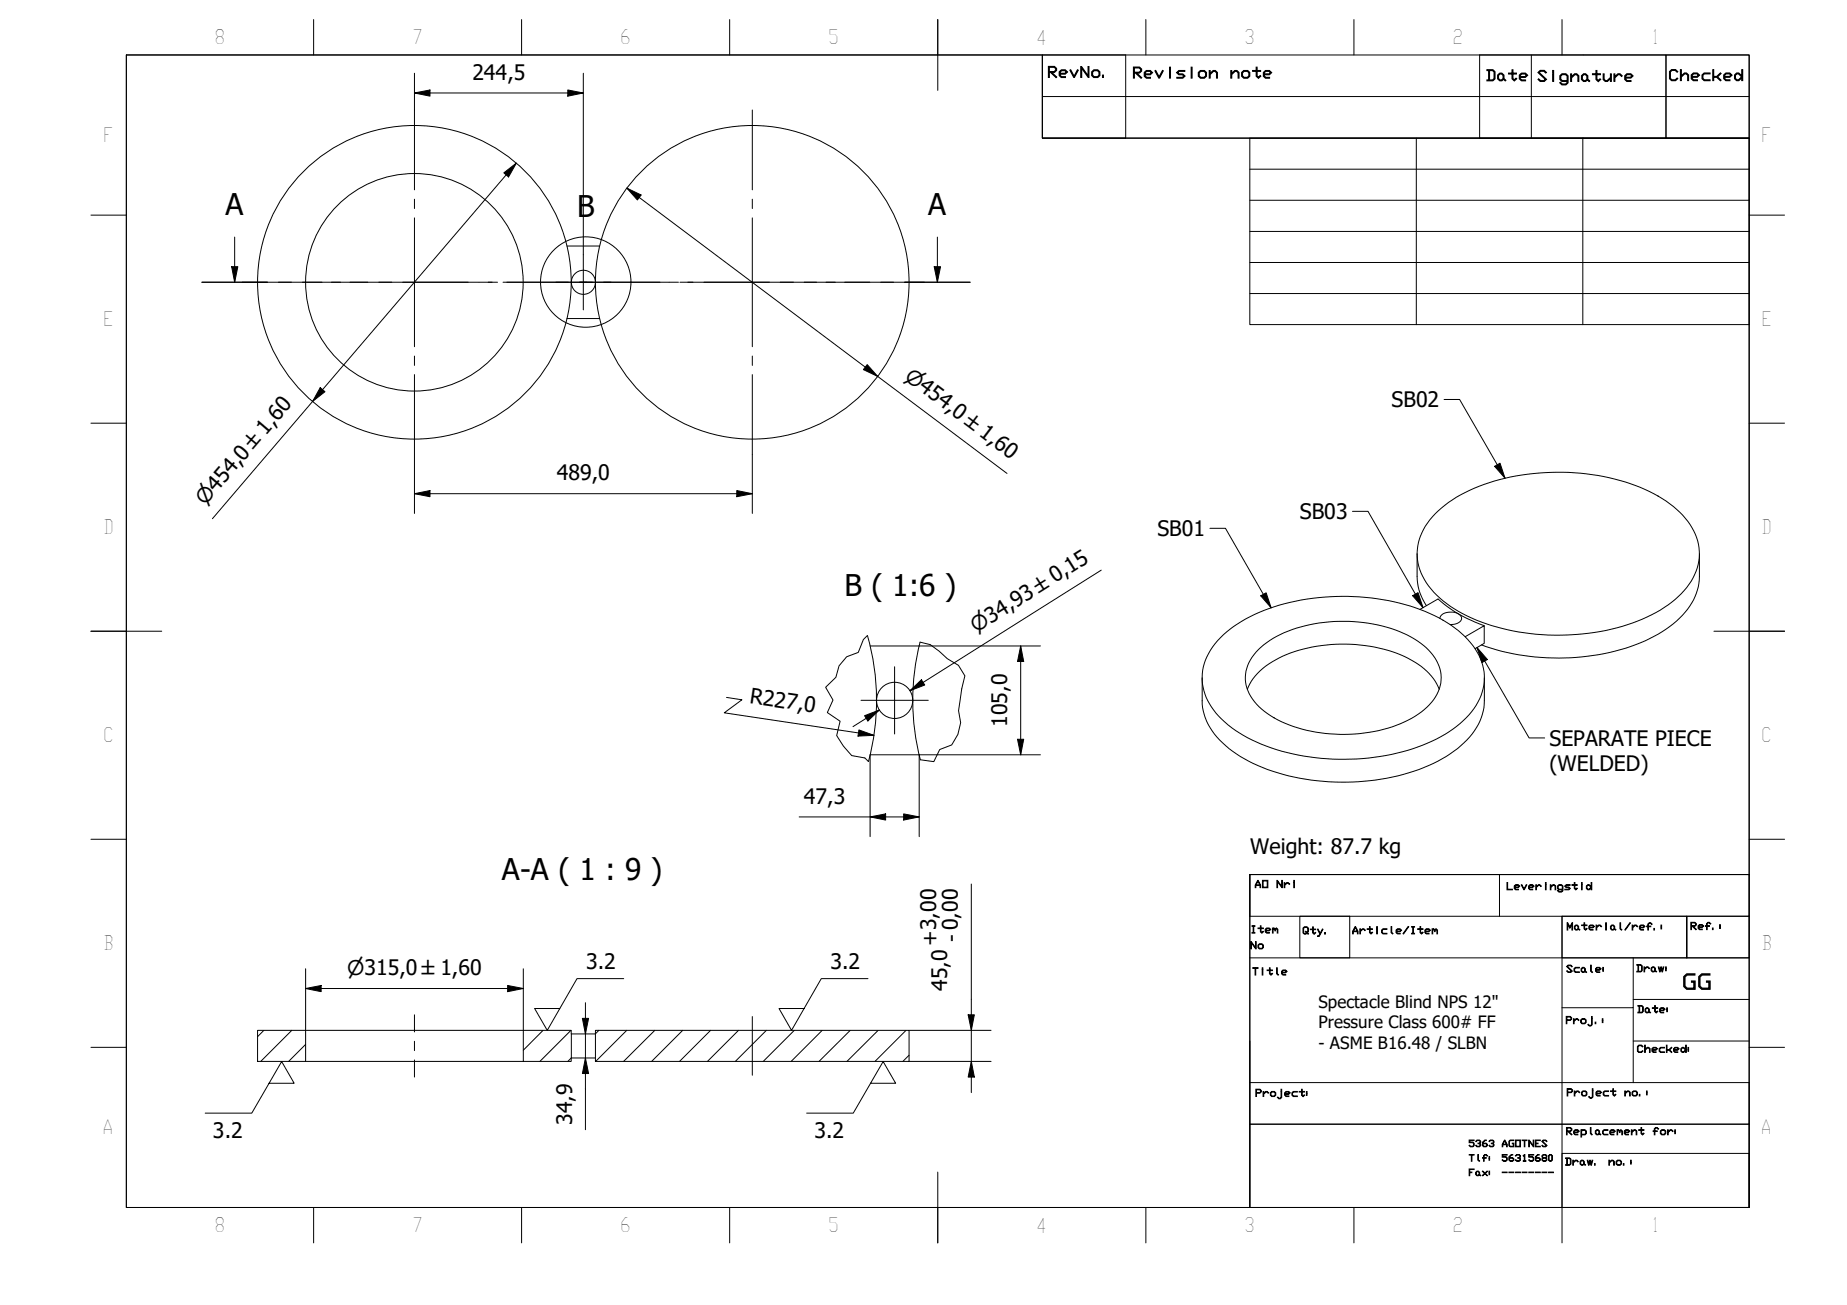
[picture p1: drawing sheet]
<svg xmlns="http://www.w3.org/2000/svg" width="297mm" height="210mm" viewBox="0 0 297 210" stroke-linecap="round" stroke-linejoin="round" font-family="sans-serif">
<!-- layer: Hatch (ISO) -->
<g fill="none" stroke="#000" stroke-width=".16">
<path d="M42.4 165.7l-1 1M46.9 165.7l-5 5M49.1 168l-2.7 2.7M87.3 165.7l-3.1 3.2M91.8 165.7l-5 5M91.9 170.2l-.6 .5M96.3 165.7l-.5 .6M100.8 165.7l-5 5M105.3 165.7l-5 5M109.8 165.7l-5 5M114.3 165.7l-5 5M118.8 165.7l-5 5"/>
<path d="M123.3 165.7l-5 5M127.7 165.7l-5 5M132.2 165.7l-5 5M136.7 165.7l-5 5M141.2 165.7l-5 5M145.7 165.7l-5 5M146.2 169.7l-1 1"/>
</g>
<!-- layer: Visible (ISO) -->
<g fill="none" stroke="#000" stroke-width=".16">
<path d="M91.2 39.6h5.2M91.2 51.2h5.2M227.9 89.1v3.6a8.3 8.3 0 0 0 1.5 4.7M228.4 98l2.9-1.7a21.7 21.7 0 0 0 7.4 4.3M230.8 82.6a23.8 23.8 0 0 1 12.1-5.9 36 36 0 0 1 23.1 2.7 13.8 13.8 0 0 1 6.9 7.1 8.4 8.4 0 0 1-2.1 8.5 22 22 0 0 1-11.6 6.2 36 36 0 0 1-24-2.5 13.8 13.8 0 0 1-6.9-7.1 8.4 8.4 0 0 1 2.1-8.5zM231.6 99.5a1.5 1.5 0 0 1 1.8-1 1.4 1.4 0 0 1 1.7 1.1 1.78 1.78 0 0 1-1.9 .9M273.3 89.1v3.6a9.6 9.6 0 0 1-3.7 7.2 26.6 26.6 0 0 1-14.3 5.7 36.7 36.7 0 0 1-17-1.9M139.5 102.2a37.8 37.8 0 0 1 .2 20.3M139.9 103.9h7.9M148 103.3a37.8 37.8 0 0 0 0 18.9M193.3 109v3.7a9.6 9.6 0 0 0 3.8 7.2 25.7 25.7 0 0 0 12.8 5.4 35.6 35.6 0 0 0 21.3-2.9 14.3 14.3 0 0 0 7-7l.3-1.1 .2-1v-4.3M196.3 102.6a24.4 24.4 0 0 1 12.9-6.1 36 36 0 0 1 22.2 2.9 13.9 13.9 0 0 1 6.9 7 8.7 8.7 0 0 1-3 9.5 25.6 25.6 0 0 1-13.4 5.8 35.8 35.8 0 0 1-21.2-3 13.9 13.9 0 0 1-6.9-7.1 8.3 8.3 0 0 1 2-8.5z"/>
<path d="M200.6 110.9a10.2 10.2 0 0 1 5.6-5.3 25.1 25.1 0 0 1 20.2 .3 9.9 9.9 0 0 1 5.1 5M202.4 104.5a17.4 17.4 0 0 1 9.8-4.3 24.3 24.3 0 0 1 15.2 2.6 7.9 7.9 0 0 1 4.4 6.2 7.3 7.3 0 0 1-3.7 5.9 23.3 23.3 0 0 1-15.7 3 17.5 17.5 0 0 1-10.3-4.6 5.9 5.9 0 0 1 .3-8.8zM235.6 102.4l3.1-1.8v2.9l-1.5 .8M139.9 121.4h7.9M41.4 165.7h7.7v5h-7.7zM49.1 170.7h35.1M49.1 165.7h35.1M84.2 165.7h7.7v5h-7.7zM91.9 170.2h3.9M91.9 166.3h3.9M95.8 165.7h50.4v5h-50.4z"/>
<circle cx="66.6" cy="45.4" r="25.2"/>
<circle cx="66.6" cy="45.4" r="17.5"/>
<circle cx="93.8" cy="45.4" r="1.94"/>
<circle cx="121" cy="45.4" r="25.2"/>
<circle cx="143.9" cy="112.7" r="2.91"/>
</g>
<!-- layer: Break Line (ISO) -->
<path d="M139.5 102.2l-.6 .7-.9 2-1.8 .7-1.3 1.5-.5 1.8-1.6 1.6 1.2 2.1-.9 2 2 1.4-.5 2.3 1 1.7 1.4 1.5 2.1 .4 .6 .6M148 103.3l1.6 .4 1.4 1 1.4 1.3 1.7 1 1.1 1.7-.5 2.1-.5 3.5 .3 1.9-.4 1.9-1 1.7-2 .8-.9 1.9-2.2-.3" fill="none" stroke="#000" stroke-width=".16"/>
<!-- layer: Section Line (ISO) -->
<g fill="none" stroke="#000" stroke-width=".16">
<path d="M37.7 38.1v7.3M150.7 38.1v7.3M32.5 45.4h10.5M37.3 42.9h.9l-.5 2.5zM44.8 45.4h2.1M48.6 45.4h10.6M60.9 45.4h2.1M64.7 45.4h10.6M77 45.4h2.1M80.9 45.4h10.5M93.2 45.4h2.1M97 45.4h10.6"/>
<path d="M109.3 45.4h2.1M113.2 45.4h10.5M125.5 45.4h2.1M129.3 45.4h10.6M141.6 45.4h2.1M145.5 45.4h10.5M150.2 42.9h1.1l-.6 2.5z"/>
</g>
<path d="M37.3 42.9h.9l-.5 2.5zM150.2 42.9h1.1l-.6 2.5z" fill="#000"/>
<!-- layer: Detail Boundary (ISO) -->
<circle cx="94.2" cy="45.4" r="7.3" fill="none" stroke="#000" stroke-width=".16"/>
<!-- layer: BOXES -->
<g fill="none" stroke="#000" stroke-width=".16">
<path d="M167.6 8.8v6.7h113.7M167.6 15.5v6.7h113.7M167.6 8.8h13.4v13.4h-13.4zM238 8.8h29.9v13.4h-29.9zM246.3 8.8v13.4M267.9 8.8h13.4v13.4h-13.4zM201 140.7h80.3h-80.3v6.7h80.3v-6.7v53.5h-80.3zM201 154.1h80.3M209 147.4h8.1v6.7h-8.1zM241.2 140.7v6.7M251.2 147.4h20.1v6.7v-6.7h10v6.7h-30.1zM251.2 147.4v46.8v-8.7h30.1v8.7"/>
<path d="M262.7 154.1v8h-11.5M201 174.1h80.3v6.7h-80.3v13.4M201 167.4v13.4h80.3v13.4M262.7 162.1v12M262.7 160.8h18.6M262.7 167.4h18.6M201 194.2h80.3"/>
</g>
<!-- layer: BORDER -->
<g fill="none" stroke="#000" stroke-width=".16">
<path d="M20.3 8.8h261v185.4h-261zM50.4 3.1v5.7M83.9 3.1v5.7M117.3 3.1v5.7M150.8 3.1v11.4M184.3 3.1v5.7M217.7 3.1v5.7M251.2 3.1v5.7M14.6 34.6h5.7M281.3 34.6h5.7M14.6 68.1h5.7M281.3 68.1h5.7"/>
<path d="M14.6 101.5h11.4M275.6 101.5h11.4M14.6 135h5.7M281.3 135h5.7M14.6 168.5h5.7M281.3 168.5h5.7M50.4 194.2v5.7M83.9 194.2v5.7M117.3 194.2v5.7M150.8 188.5v11.4M184.3 194.2v5.7M217.7 194.2v5.7"/>
<path d="M251.2 194.2v5.7"/>
</g>
<!-- layer: 0 -->
<path d="M20.3 8.8h147.3v13.4h113.7v30h-80.3v-30h80.3v118.5h-80.3v53.5h-180.7zM201 27.2h80.3M201 32.2h80.3M201 37.2h80.3M227.8 22.2v30M254.6 22.2v30M201 42.2h80.3M201 47.2h80.3" fill="none" stroke="#000" stroke-width=".16"/>
<!-- layer: Centerline (ISO) -->
<path d="M66.7 163.2v2.8M66.7 167.5v1.5M66.7 170.5v2.7M121 163.5v9.4" fill="none" stroke="#000" stroke-width=".16"/>
<!-- layer: Center Mark (ISO) -->
<g fill="none" stroke="#000" stroke-width=".16">
<path d="M66.7 17.7v12.8M121 17.7v12.8M66.7 32v1.5M66.7 35v20.8M121 32v1.5M121 35v20.8M38.9 45.4h12.9M53.3 45.4h1.5M56.3 45.4h20.7M66.7 57.3v1.5M78.5 45.4h1.5M81.5 45.4h24.6"/>
<path d="M89.4 45.4h8.9M93.8 41v8.8M107.6 45.4h1.5M110.6 45.4h20.7M121 57.3v1.5M132.8 45.4h1.5M135.8 45.4h12.9M66.7 60.3v12.8M121 60.3v12.8M138.5 112.6h10.8M143.9 107.2v10.9"/>
</g>
<!-- layer: Dimension (ISO) -->
<g fill="none" stroke="#000" stroke-width=".16">
<path d="M66.7 15l2.5-.5v1zM66.7 11.8v5.9M66.7 15h27.1M91.3 14.5l2.5 .5-2.5 .5zM93.8 11.8v29.2M81 27.8l2-1.6-1.2 2.3zM83 26.2l-48.8 57.2M100.8 30.3l2.3 1.1-.6 .8zM100.8 30.3l61.1 45.9M139.5 58.6l1.7 2-2.3-1.1zM51.5 62.3l.8 .7-2 1.6zM66.7 79.4l2.5-.5v1z"/>
<path d="M66.7 79.4h54.3M66.7 73.1v9.5M118.5 78.9l2.5 .5-2.5 .5zM121 73.1v9.5M177.1 91.7l-30.8 19.4 2.2-1.3M116.8 112.2l2.5 .4-2.8 2.1 24 3.6M138.1 117.4l2.4 .9-2.5 .1zM139 115.1l2.4-.9-1.8 1.8zM141.4 114.2l-4.2 2.7M146.3 111.1l1.9-1.8 .5 .9zM147.8 103.9h19.5M163.6 118.9h1l-.5 2.5z"/>
<path d="M164.1 103.9l.5 2.5h-1zM164.1 103.9v17.5M128.5 131.4h19.3M139.9 131.4l2.5-.5v1zM139.9 121.4v13.2M145.3 130.9l2.5 .5-2.5 .5zM167.3 121.4h-19.5v13.2M49.1 159l2.5-.5v1zM49.1 159h35.1M49.1 155.8v9.9M81.6 158.5l2.6 .5-2.6 .5zM84.2 155.8v9.9"/>
<path d="M156.2 142.2v33.5M93.7 163.8h1l-.6 2.5zM94.1 170.2l.6 2.5h-1zM94.1 161.3v20.4M146.2 170.7h13.2M146.2 165.7h13.2M155.7 163.2h1l-.5 2.5zM156.2 170.7l.5 2.5h-1z"/>
</g>
<g fill="#000">
<path d="M66.7 15l2.5-.5v1zM91.3 14.5l2.5 .5-2.5 .5zM81 27.8l2-1.6-1.2 2.3zM100.8 30.3l2.3 1.1-.6 .8zM139.5 58.6l1.7 2-2.3-1.1zM51.5 62.3l.8 .7-2 1.6zM66.7 79.4l2.5-.5v1zM118.5 78.9l2.5 .5-2.5 .5zM138.1 117.4l2.4 .9-2.5 .1zM139 115.1l2.4-.9-1.8 1.8zM146.3 111.1l1.9-1.8 .5 .9zM163.6 118.9h1l-.5 2.5z"/>
<path d="M164.1 103.9l.5 2.5h-1zM139.9 131.4l2.5-.5v1zM145.3 130.9l2.5 .5-2.5 .5zM49.1 159l2.5-.5v1zM81.6 158.5l2.6 .5-2.6 .5zM93.7 163.8h1l-.6 2.5zM94.1 170.2l.6 2.5h-1zM155.7 163.2h1l-.5 2.5zM156.2 170.7l.5 2.5h-1z"/>
</g>
<!-- layer: Symbol (ISO) -->
<path d="M232.2 64.3h2.5l7.3 12.6M240.4 75l.8-.5 .8 2.4zM194.6 85h2.5l7.3 12.8M202.8 95.8l.8-.5 .8 2.5zM217.5 82.2h2.5l8.9 15.5M227.2 95.8l.8-.5 .9 2.4zM237.5 104.2l1.7 1.9-.9 .5zM237.5 104.2l8.4 14.5h2.5M100.3 157.4h-7.5l-4.8 8.3-2-3.5h4M139.6 157.4h-7.5l-4.8 8.3-2-3.5h4M43.3 174.2h4l-2-3.5-4.8 8.3h-7.5M140 174.2h4l-2-3.5-4.8 8.3h-7.5" fill="none" stroke="#000" stroke-width=".16"/>
<path d="M240.4 75l.8-.5 .8 2.4zM202.8 95.8l.8-.5 .8 2.5zM227.2 95.8l.8-.5 .9 2.4zM237.5 104.2l1.7 1.9-.9 .5z" fill="#000"/>
<g font-size="4.8">
<text x="36.3" y="34.6">А</text>
<text x="92.8" y="34.9">B</text>
<text x="149.3" y="34.6">А</text>
<text x="135.8" y="95.8">B ( 1:6 )</text>
<text x="80.7" y="141.5">А-А ( 1 : 9 )</text>
</g>
<g font-size="3.4">
<text x="76" y="12.8">244,5</text>
<text x="223.8" y="65.5">SB02</text>
<text x="89.5" y="77.3">489,0</text>
<text x="209" y="83.5">SB03</text>
<text x="186.1" y="86.2">SB01</text>
<text x="120.5" y="113.1" transform="rotate(9 120.5 113.1)">R227,0</text>
<text x="162" y="116.9" transform="rotate(-90 162 116.9)">105,0</text>
<text x="249.2" y="119.9">SEPARATE PIECE</text>
<text x="249.2" y="124.1">(WELDED)</text>
<text x="129.3" y="129.3">47,3</text>
<text x="201.1" y="137.4">Weight: 87.7 kg</text>
<text x="94.3" y="155.9">3.2</text>
<text x="133.5" y="155.9">3.2</text>
<text x="150.7" y="152.1" transform="rotate(-90 150.7 152.1)">+3,00</text>
<text x="154.2" y="151.5" transform="rotate(-90 154.2 151.5)">- 0,00</text>
<text x="152.3" y="159.4" transform="rotate(-90 152.3 159.4)">45,0</text>
<text x="270.5" y="159.1">GG</text>
<text x="34.2" y="183">3.2</text>
<text x="92" y="180.9" transform="rotate(-90 92 180.9)">34,9</text>
<text x="131" y="183">3.2</text>
</g>
<g font-size="3.3">
<text x="145.3" y="61" transform="rotate(37 145.3 61)">⌀454,0 ±1,60</text>
<text x="33" y="81.4" transform="rotate(-50 33 81.4)">⌀454,0 ±1,60</text>
<text x="157" y="101.8" transform="rotate(-32 157 101.8)">⌀34,93 ±0,15</text>
<text x="55.8" y="156.9">⌀315,0 ±1,60</text>
</g>
<g font-size="3.2">
<text x="34.5" y="7.1">8</text>
<text x="66.3" y="7.1">7</text>
<text x="99.7" y="7.1">6</text>
<text x="133.2" y="7.1">5</text>
<text x="166.6" y="7.2">4</text>
<text x="200.1" y="7.1">3</text>
<text x="233.6" y="7.1">2</text>
<text x="265.6" y="7.1">1</text>
<text x="16.6" y="22.9">F</text>
<text x="283.3" y="22.9">F</text>
<text x="16.6" y="52.5">E</text>
<text x="283.3" y="52.5">E</text>
<text x="16.6" y="86">D</text>
<text x="283.3" y="86">D</text>
<text x="16.6" y="119.4">C</text>
<text x="283.3" y="119.4">C</text>
<text x="16.6" y="152.9">B</text>
<text x="283.3" y="152.9">B</text>
<text x="16.5" y="182.4">A</text>
<text x="283.2" y="182.4">A</text>
<text x="34.5" y="198.2">8</text>
<text x="66.3" y="198.2">7</text>
<text x="99.7" y="198.2">6</text>
<text x="133.2" y="198.2">5</text>
<text x="166.6" y="198.3">4</text>
<text x="200.1" y="198.2">3</text>
<text x="233.6" y="198.2">2</text>
<text x="265.6" y="198.2">1</text>
</g>
<g font-size="2.7">
<text x="212" y="162.1">Spectacle Blind NPS 12&quot;</text>
<text x="212" y="165.4">Pressure Class 600# FF</text>
<text x="212" y="168.7">- ASME B16.48 / SLBN</text>
</g>
<g font-size="2.4">
<text x="168.4" y="12.4">RevNo.</text>
<text x="182.1" y="12.5">Revision</text>
<text x="197.7" y="12.5">note</text>
<text x="238.9" y="13">Date</text>
<text x="247.1" y="13.1">Signature</text>
<text x="268.3" y="12.9">Checked</text>
</g>
<g font-size="1.6">
<text x="201.7" y="142.8">AO</text>
<text x="205.2" y="142.8">Nri</text>
<text x="242.2" y="143.1">Leveringstid</text>
<text x="251.9" y="149.6">Material/ref.:</text>
<text x="271.8" y="149.5">Ref.:</text>
<text x="201" y="150.1">Item</text>
<text x="201" y="152.6">No</text>
<text x="209.4" y="150.2">Qty.</text>
<text x="217.4" y="150.2">Article/Item</text>
<text x="201.3" y="156.8">Title</text>
<text x="251.8" y="156.4">Scale:</text>
<text x="263.1" y="156.3">Draw:</text>
<text x="251.7" y="164.6">Proj.:</text>
<text x="263.2" y="162.9">Date:</text>
<text x="263.2" y="169.3">Checked:</text>
<text x="201.8" y="176.4">Project:</text>
<text x="251.9" y="176.3">Project</text>
<text x="261.2" y="176.3">no.:</text>
<text x="251.8" y="182.5">Replacement</text>
<text x="265.7" y="182.5">for:</text>
<text x="251.6" y="187.4">Draw.</text>
<text x="258.6" y="187.4">no.:</text>
</g>
<g font-size="1.5">
<text x="236.1" y="184.4">5363</text>
<text x="241.4" y="184.4">AGOTNES</text>
<text x="236.1" y="186.8">Tlf:</text>
<text x="236.1" y="189.1">Fax:</text>
<text x="241.4" y="186.8">56315680</text>
<text x="241.4" y="189.1">--------</text>
</g>
</svg>
